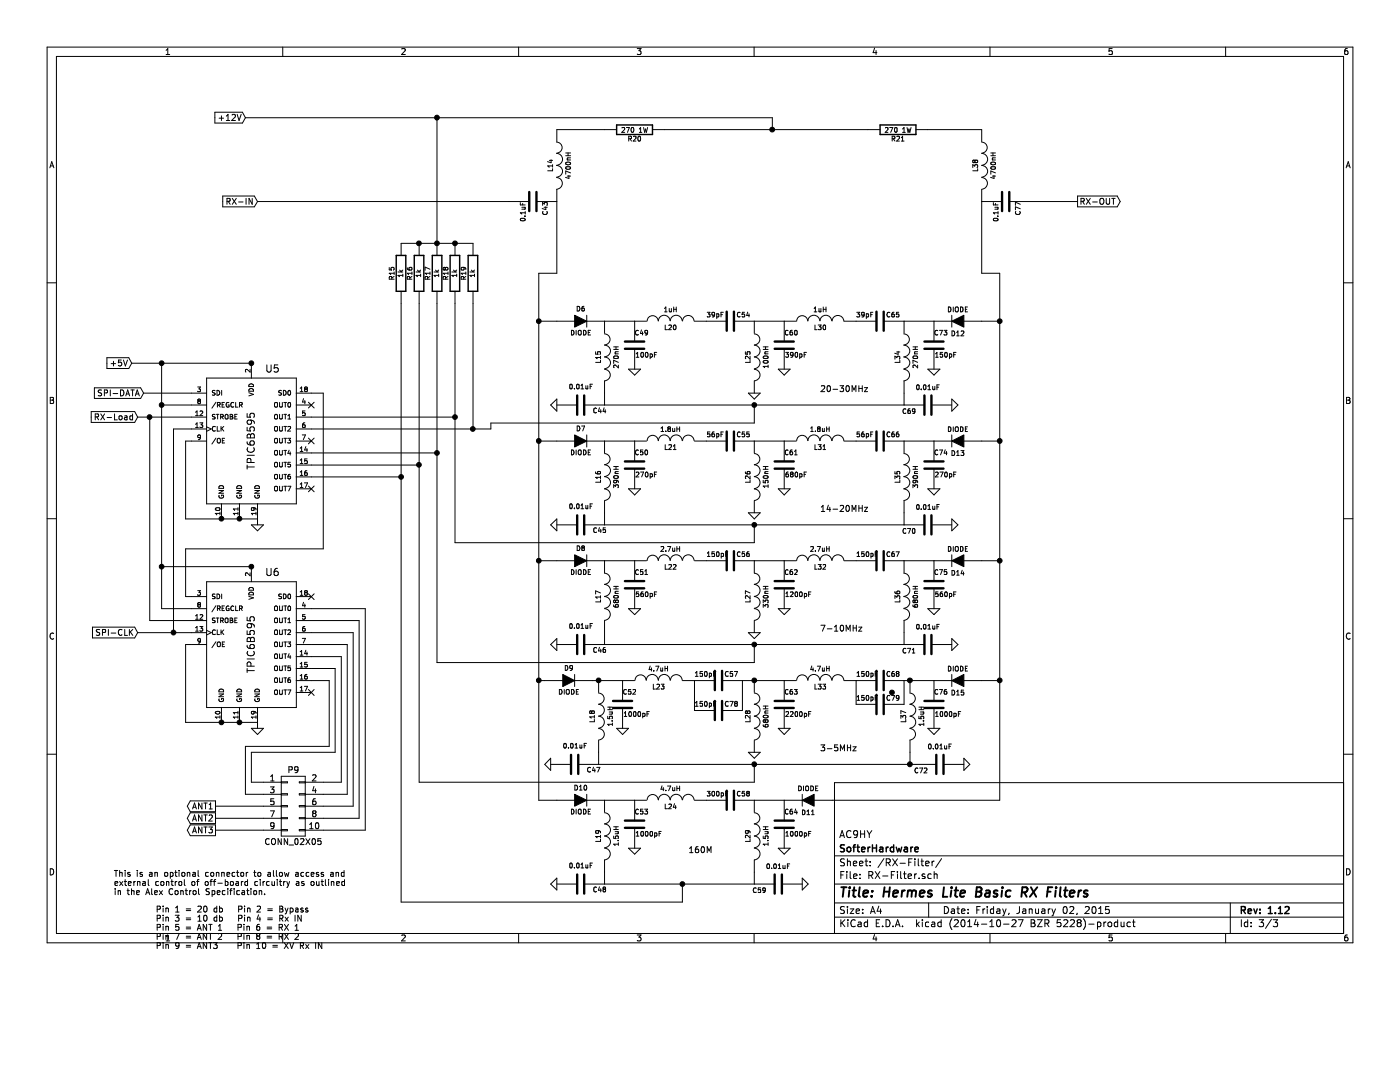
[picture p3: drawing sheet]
EESchema Schematic File Version 2
LIBS:power
LIBS:device
LIBS:transistors
LIBS:conn
LIBS:linear
LIBS:regul
LIBS:74xx
LIBS:cmos4000
LIBS:adc-dac
LIBS:memory
LIBS:xilinx
LIBS:special
LIBS:microcontrollers
LIBS:dsp
LIBS:microchip
LIBS:analog_switches
LIBS:motorola
LIBS:texas
LIBS:intel
LIBS:audio
LIBS:interface
LIBS:digital-audio
LIBS:philips
LIBS:display
LIBS:cypress
LIBS:siliconi
LIBS:opto
LIBS:atmel
LIBS:contrib
LIBS:valves
LIBS:hermeslite
LIBS:new-10W-pa-cache
EELAYER 25 0
EELAYER END
$Descr A4 11693 8268
encoding utf-8
Sheet 3 3
Title "Hermes Lite Basic RX Filters"
Date "Friday, January 02, 2015"
Rev "1.12"
Comp "SofterHardware"
Comment1 "AC9HY"
Comment2 ""
Comment3 ""
Comment4 ""
$EndDescr
Text GLabel 2150 1300 0    50   Input ~ 0
RX-IN
Text GLabel 9000 1300 2    50   Output ~ 0
RX-OUT
$Comp
L C C43
U 1 1
P 4450 1300
F 0 "C43" H 4450 1400 40  0000 L CNN
F 1 "0.1uF" H 4456 1215 40  0000 L CNN
F 2 "HERMESLITE:C_0805" H 4488 1150 30  0001 C CNN
F 3 "" H 4450 1300 60  0000 C CNN
	1    4450 1300
	0    1    1    0   
$EndComp
$Comp
L C C77
U 1 1
P 8400 1300
F 0 "C77" H 8400 1400 40  0000 L CNN
F 1 "0.1uF" H 8406 1215 40  0000 L CNN
F 2 "HERMESLITE:C_0805" H 8438 1150 30  0001 C CNN
F 3 "" H 8400 1300 60  0000 C CNN
	1    8400 1300
	0    1    1    0   
$EndComp
Wire Wire Line
	2150 1300 4250 1300
$Comp
L INDUCTOR L14
U 1 1
P 4650 1000
F 0 "L14" V 4600 1000 40  0000 C CNN
F 1 "4700nH" V 4750 1000 40  0000 C CNN
F 2 "HERMESLITE:Choke_SMD_1206_Standard" H 4650 1000 60  0001 C CNN
F 3 "" H 4650 1000 60  0000 C CNN
	1    4650 1000
	1    0    0    -1  
$EndComp
$Comp
L INDUCTOR L38
U 1 1
P 8200 1000
F 0 "L38" V 8150 1000 40  0000 C CNN
F 1 "4700nH" V 8300 1000 40  0000 C CNN
F 2 "HERMESLITE:Choke_SMD_1206_Standard" H 8200 1000 60  0001 C CNN
F 3 "" H 8200 1000 60  0000 C CNN
	1    8200 1000
	1    0    0    -1  
$EndComp
$Comp
L TPIC6B595 U6
U 1 1
P 2100 4950
F 0 "U6" H 2275 5500 60  0000 C CNN
F 1 "TPIC6B595" V 2100 4900 60  0000 C CNN
F 2 "Housings_SOIC:SOIC-20_7.5x12.8mm_Pitch1.27mm" H 2375 5000 60  0001 C CNN
F 3 "" H 2375 5000 60  0000 C CNN
	1    2100 4950
	1    0    0    -1  
$EndComp
$Comp
L TPIC6B595 U5
U 1 1
P 2100 3250
F 0 "U5" H 2275 3800 60  0000 C CNN
F 1 "TPIC6B595" V 2100 3200 60  0000 C CNN
F 2 "Housings_SOIC:SOIC-20_7.5x12.8mm_Pitch1.27mm" H 2375 3300 60  0001 C CNN
F 3 "" H 2375 3300 60  0000 C CNN
	1    2100 3250
	1    0    0    -1  
$EndComp
Wire Wire Line
	2600 3600 3350 3600
Wire Wire Line
	2600 3500 3500 3500
Text GLabel 1200 2900 0    50   Input ~ 0
SPI-DATA
Wire Wire Line
	1200 2900 1600 2900
Text GLabel 1150 4900 0    50   Input ~ 0
SPI-CLK
Wire Wire Line
	2600 2900 2700 2900
Wire Wire Line
	2700 2900 2700 4200
Wire Wire Line
	1600 4600 1550 4600
Wire Wire Line
	1550 4600 1550 4200
Wire Wire Line
	1550 4200 2700 4200
Wire Wire Line
	1150 4900 1600 4900
Wire Wire Line
	1450 3200 1450 4900
Connection ~ 1450 4900
Wire Wire Line
	1450 3200 1600 3200
Text GLabel 1150 3100 0    50   Input ~ 0
RX-Load
Wire Wire Line
	1150 3100 1600 3100
Wire Wire Line
	1250 4800 1600 4800
Wire Wire Line
	1250 3100 1250 4800
Connection ~ 1250 3100
Wire Wire Line
	1350 4700 1600 4700
Wire Wire Line
	1350 2650 1350 4700
Wire Wire Line
	1350 3000 1600 3000
Connection ~ 1350 4350
Connection ~ 1350 3000
Connection ~ 2100 2650
Connection ~ 2100 4350
Wire Wire Line
	1550 3950 2150 3950
Connection ~ 2000 3950
Wire Wire Line
	1600 3300 1550 3300
Wire Wire Line
	1550 3300 1550 3950
Connection ~ 1850 3950
Wire Wire Line
	2150 3950 2150 4000
$Comp
L GND #PWR046
U 1 1
P 2150 4000
F 0 "#PWR046" H 2150 4000 30  0001 C CNN
F 1 "GND" H 2150 3930 30  0001 C CNN
F 2 "" H 2150 4000 60  0000 C CNN
F 3 "" H 2150 4000 60  0000 C CNN
	1    2150 4000
	1    0    0    -1  
$EndComp
Wire Wire Line
	1600 5000 1550 5000
Wire Wire Line
	1550 5000 1550 5650
Wire Wire Line
	1550 5650 2150 5650
Connection ~ 1850 5650
Connection ~ 2000 5650
Wire Wire Line
	2150 5650 2150 5700
$Comp
L GND #PWR047
U 1 1
P 2150 5700
F 0 "#PWR047" H 2150 5700 30  0001 C CNN
F 1 "GND" H 2150 5630 30  0001 C CNN
F 2 "" H 2150 5700 60  0000 C CNN
F 3 "" H 2150 5700 60  0000 C CNN
	1    2150 5700
	1    0    0    -1  
$EndComp
$Comp
L R R20
U 1 1
P 5300 700
F 0 "R20" V 5380 700 40  0000 C CNN
F 1 "270 1W" V 5307 701 40  0000 C CNN
F 2 "Resistors_ThroughHole:Resistor_Vertical_RM5mm" V 5230 700 30  0001 C CNN
F 3 "" H 5300 700 30  0000 C CNN
	1    5300 700 
	0    1    1    0   
$EndComp
$Comp
L R R21
U 1 1
P 7500 700
F 0 "R21" V 7580 700 40  0000 C CNN
F 1 "270 1W" V 7507 701 40  0000 C CNN
F 2 "Resistors_ThroughHole:Resistor_Vertical_RM5mm" V 7430 700 30  0001 C CNN
F 3 "" H 7500 700 30  0000 C CNN
	1    7500 700 
	0    1    1    0   
$EndComp
Wire Wire Line
	7750 700  8200 700 
Wire Wire Line
	5550 700  7250 700 
Wire Wire Line
	4650 700  5050 700 
Wire Wire Line
	6450 600  6450 700 
Wire Wire Line
	2050 600  6450 600 
Connection ~ 6450 700 
Text GLabel 2050 600  0    50   Input ~ 0
+12V
Wire Wire Line
	8600 1300 9000 1300
$Comp
L C C49
U 1 1
P 5300 2500
F 0 "C49" H 5300 2600 40  0000 L CNN
F 1 "100pF" H 5306 2415 40  0000 L CNN
F 2 "HERMESLITE:C_0805" H 5338 2350 30  0001 C CNN
F 3 "" H 5300 2500 60  0000 C CNN
	1    5300 2500
	1    0    0    -1  
$EndComp
$Comp
L C C54
U 1 1
P 6100 2300
F 0 "C54" V 6050 2350 40  0000 L CNN
F 1 "39pF" V 6050 2100 40  0000 L CNN
F 2 "HERMESLITE:C_0805" H 6138 2150 30  0001 C CNN
F 3 "" H 6100 2300 60  0000 C CNN
	1    6100 2300
	0    1    1    0   
$EndComp
$Comp
L C C60
U 1 1
P 6550 2500
F 0 "C60" H 6550 2600 40  0000 L CNN
F 1 "390pF" H 6556 2415 40  0000 L CNN
F 2 "HERMESLITE:C_0805" H 6588 2350 30  0001 C CNN
F 3 "" H 6550 2500 60  0000 C CNN
	1    6550 2500
	1    0    0    -1  
$EndComp
$Comp
L C C65
U 1 1
P 7350 2300
F 0 "C65" V 7300 2350 40  0000 L CNN
F 1 "39pF" V 7300 2100 40  0000 L CNN
F 2 "HERMESLITE:C_0805" H 7388 2150 30  0001 C CNN
F 3 "" H 7350 2300 60  0000 C CNN
	1    7350 2300
	0    1    1    0   
$EndComp
$Comp
L C C73
U 1 1
P 7800 2500
F 0 "C73" H 7800 2600 40  0000 L CNN
F 1 "150pF" H 7806 2415 40  0000 L CNN
F 2 "HERMESLITE:C_0805" H 7838 2350 30  0001 C CNN
F 3 "" H 7800 2500 60  0000 C CNN
	1    7800 2500
	1    0    0    -1  
$EndComp
$Comp
L INDUCTOR L15
U 1 1
P 5050 2600
F 0 "L15" V 5000 2600 40  0000 C CNN
F 1 "270nH" V 5150 2600 40  0000 C CNN
F 2 "HERMESLITE:Choke_SMD_1206_Standard" H 5050 2600 60  0001 C CNN
F 3 "" H 5050 2600 60  0000 C CNN
	1    5050 2600
	1    0    0    -1  
$EndComp
$Comp
L INDUCTOR L25
U 1 1
P 6300 2600
F 0 "L25" V 6250 2600 40  0000 C CNN
F 1 "100nH" V 6400 2600 40  0000 C CNN
F 2 "HERMESLITE:Choke_SMD_1206_Standard" H 6300 2600 60  0001 C CNN
F 3 "" H 6300 2600 60  0000 C CNN
	1    6300 2600
	1    0    0    -1  
$EndComp
$Comp
L INDUCTOR L20
U 1 1
P 5600 2300
F 0 "L20" V 5550 2300 40  0000 C CNN
F 1 "1uH" V 5700 2300 40  0000 C CNN
F 2 "HERMESLITE:Choke_SMD_1206_Standard" H 5600 2300 60  0001 C CNN
F 3 "" H 5600 2300 60  0000 C CNN
	1    5600 2300
	0    -1   -1   0   
$EndComp
$Comp
L INDUCTOR L30
U 1 1
P 6850 2300
F 0 "L30" V 6800 2300 40  0000 C CNN
F 1 "1uH" V 6950 2300 40  0000 C CNN
F 2 "HERMESLITE:Choke_SMD_1206_Standard" H 6850 2300 60  0001 C CNN
F 3 "" H 6850 2300 60  0000 C CNN
	1    6850 2300
	0    -1   -1   0   
$EndComp
$Comp
L INDUCTOR L34
U 1 1
P 7550 2600
F 0 "L34" V 7500 2600 40  0000 C CNN
F 1 "270nH" V 7650 2600 40  0000 C CNN
F 2 "HERMESLITE:Choke_SMD_1206_Standard" H 7550 2600 60  0001 C CNN
F 3 "" H 7550 2600 60  0000 C CNN
	1    7550 2600
	1    0    0    -1  
$EndComp
$Comp
L DIODE D6
U 1 1
P 4850 2300
F 0 "D6" H 4850 2400 40  0000 C CNN
F 1 "DIODE" H 4850 2200 40  0000 C CNN
F 2 "Diodes_SMD:Diode-SMA_Standard" H 4850 2300 60  0001 C CNN
F 3 "" H 4850 2300 60  0000 C CNN
	1    4850 2300
	1    0    0    -1  
$EndComp
$Comp
L DIODE D12
U 1 1
P 8000 2300
F 0 "D12" H 8000 2400 40  0000 C CNN
F 1 "DIODE" H 8000 2200 40  0000 C CNN
F 2 "Diodes_SMD:Diode-SMA_Standard" H 8000 2300 60  0001 C CNN
F 3 "" H 8000 2300 60  0000 C CNN
	1    8000 2300
	-1   0    0    1   
$EndComp
$Comp
L GND #PWR048
U 1 1
P 7800 2700
F 0 "#PWR048" H 7800 2700 30  0001 C CNN
F 1 "GND" H 7800 2630 30  0001 C CNN
F 2 "" H 7800 2700 50  0000 C CNN
F 3 "" H 7800 2700 50  0000 C CNN
	1    7800 2700
	1    0    0    -1  
$EndComp
$Comp
L GND #PWR049
U 1 1
P 6550 2700
F 0 "#PWR049" H 6550 2700 30  0001 C CNN
F 1 "GND" H 6550 2630 30  0001 C CNN
F 2 "" H 6550 2700 50  0000 C CNN
F 3 "" H 6550 2700 50  0000 C CNN
	1    6550 2700
	1    0    0    -1  
$EndComp
$Comp
L GND #PWR050
U 1 1
P 6300 2900
F 0 "#PWR050" H 6300 2900 30  0001 C CNN
F 1 "GND" H 6300 2830 30  0001 C CNN
F 2 "" H 6300 2900 50  0000 C CNN
F 3 "" H 6300 2900 50  0000 C CNN
	1    6300 2900
	1    0    0    -1  
$EndComp
$Comp
L GND #PWR051
U 1 1
P 5300 2700
F 0 "#PWR051" H 5300 2700 30  0001 C CNN
F 1 "GND" H 5300 2630 30  0001 C CNN
F 2 "" H 5300 2700 50  0000 C CNN
F 3 "" H 5300 2700 50  0000 C CNN
	1    5300 2700
	1    0    0    -1  
$EndComp
Wire Wire Line
	6300 2300 6550 2300
$Comp
L C C44
U 1 1
P 4850 3000
F 0 "C44" V 4900 3100 40  0000 L CNN
F 1 "0.01uF" V 4700 2900 40  0000 L CNN
F 2 "HERMESLITE:C_0805" H 4888 2850 30  0001 C CNN
F 3 "" H 4850 3000 60  0000 C CNN
	1    4850 3000
	0    1    1    0   
$EndComp
$Comp
L C C69
U 1 1
P 7750 3000
F 0 "C69" V 7700 3100 40  0000 L CNN
F 1 "0.01uF" V 7900 2900 40  0000 L CNN
F 2 "HERMESLITE:C_0805" H 7788 2850 30  0001 C CNN
F 3 "" H 7750 3000 60  0000 C CNN
	1    7750 3000
	0    -1   -1   0   
$EndComp
$Comp
L GND #PWR052
U 1 1
P 4650 3000
F 0 "#PWR052" H 4650 3000 30  0001 C CNN
F 1 "GND" H 4650 2930 30  0001 C CNN
F 2 "" H 4650 3000 50  0000 C CNN
F 3 "" H 4650 3000 50  0000 C CNN
	1    4650 3000
	0    1    1    0   
$EndComp
$Comp
L GND #PWR053
U 1 1
P 7950 3000
F 0 "#PWR053" H 7950 3000 30  0001 C CNN
F 1 "GND" H 7950 2930 30  0001 C CNN
F 2 "" H 7950 3000 50  0000 C CNN
F 3 "" H 7950 3000 50  0000 C CNN
	1    7950 3000
	0    -1   -1   0   
$EndComp
Text Notes 6850 2900 0    50   ~ 0
20-30MHz
Wire Wire Line
	7550 3000 7550 2900
Wire Wire Line
	5050 3000 7550 3000
Wire Wire Line
	5050 3000 5050 2900
Wire Wire Line
	5050 2300 5300 2300
Wire Wire Line
	7550 2300 7800 2300
$Comp
L C C51
U 1 1
P 5300 4500
F 0 "C51" H 5300 4600 40  0000 L CNN
F 1 "560pF" H 5306 4415 40  0000 L CNN
F 2 "HERMESLITE:C_0805" H 5338 4350 30  0001 C CNN
F 3 "" H 5300 4500 60  0000 C CNN
	1    5300 4500
	1    0    0    -1  
$EndComp
$Comp
L C C56
U 1 1
P 6100 4300
F 0 "C56" V 6050 4350 40  0000 L CNN
F 1 "150pF" V 6050 4100 40  0000 L CNN
F 2 "HERMESLITE:C_0805" H 6138 4150 30  0001 C CNN
F 3 "" H 6100 4300 60  0000 C CNN
	1    6100 4300
	0    1    1    0   
$EndComp
$Comp
L C C62
U 1 1
P 6550 4500
F 0 "C62" H 6550 4600 40  0000 L CNN
F 1 "1200pF" H 6556 4415 40  0000 L CNN
F 2 "HERMESLITE:C_0805" H 6588 4350 30  0001 C CNN
F 3 "" H 6550 4500 60  0000 C CNN
	1    6550 4500
	1    0    0    -1  
$EndComp
$Comp
L C C67
U 1 1
P 7350 4300
F 0 "C67" V 7300 4350 40  0000 L CNN
F 1 "150pF" V 7300 4100 40  0000 L CNN
F 2 "HERMESLITE:C_0805" H 7388 4150 30  0001 C CNN
F 3 "" H 7350 4300 60  0000 C CNN
	1    7350 4300
	0    1    1    0   
$EndComp
$Comp
L C C75
U 1 1
P 7800 4500
F 0 "C75" H 7800 4600 40  0000 L CNN
F 1 "560pF" H 7806 4415 40  0000 L CNN
F 2 "HERMESLITE:C_0805" H 7838 4350 30  0001 C CNN
F 3 "" H 7800 4500 60  0000 C CNN
	1    7800 4500
	1    0    0    -1  
$EndComp
$Comp
L INDUCTOR L17
U 1 1
P 5050 4600
F 0 "L17" V 5000 4600 40  0000 C CNN
F 1 "680nH" V 5150 4600 40  0000 C CNN
F 2 "HERMESLITE:Choke_SMD_1206_Standard" H 5050 4600 60  0001 C CNN
F 3 "" H 5050 4600 60  0000 C CNN
	1    5050 4600
	1    0    0    -1  
$EndComp
$Comp
L INDUCTOR L27
U 1 1
P 6300 4600
F 0 "L27" V 6250 4600 40  0000 C CNN
F 1 "330nH" V 6400 4600 40  0000 C CNN
F 2 "HERMESLITE:Choke_SMD_1206_Standard" H 6300 4600 60  0001 C CNN
F 3 "" H 6300 4600 60  0000 C CNN
	1    6300 4600
	1    0    0    -1  
$EndComp
$Comp
L INDUCTOR L22
U 1 1
P 5600 4300
F 0 "L22" V 5550 4300 40  0000 C CNN
F 1 "2.7uH" V 5700 4300 40  0000 C CNN
F 2 "HERMESLITE:Choke_SMD_1206_Standard" H 5600 4300 60  0001 C CNN
F 3 "" H 5600 4300 60  0000 C CNN
	1    5600 4300
	0    -1   -1   0   
$EndComp
$Comp
L INDUCTOR L32
U 1 1
P 6850 4300
F 0 "L32" V 6800 4300 40  0000 C CNN
F 1 "2.7uH" V 6950 4300 40  0000 C CNN
F 2 "HERMESLITE:Choke_SMD_1206_Standard" H 6850 4300 60  0001 C CNN
F 3 "" H 6850 4300 60  0000 C CNN
	1    6850 4300
	0    -1   -1   0   
$EndComp
$Comp
L INDUCTOR L36
U 1 1
P 7550 4600
F 0 "L36" V 7500 4600 40  0000 C CNN
F 1 "680nH" V 7650 4600 40  0000 C CNN
F 2 "HERMESLITE:Choke_SMD_1206_Standard" H 7550 4600 60  0001 C CNN
F 3 "" H 7550 4600 60  0000 C CNN
	1    7550 4600
	1    0    0    -1  
$EndComp
$Comp
L DIODE D8
U 1 1
P 4850 4300
F 0 "D8" H 4850 4400 40  0000 C CNN
F 1 "DIODE" H 4850 4200 40  0000 C CNN
F 2 "Diodes_SMD:Diode-SMA_Standard" H 4850 4300 60  0001 C CNN
F 3 "" H 4850 4300 60  0000 C CNN
	1    4850 4300
	1    0    0    -1  
$EndComp
$Comp
L DIODE D14
U 1 1
P 8000 4300
F 0 "D14" H 8000 4400 40  0000 C CNN
F 1 "DIODE" H 8000 4200 40  0000 C CNN
F 2 "Diodes_SMD:Diode-SMA_Standard" H 8000 4300 60  0001 C CNN
F 3 "" H 8000 4300 60  0000 C CNN
	1    8000 4300
	-1   0    0    1   
$EndComp
$Comp
L GND #PWR054
U 1 1
P 7800 4700
F 0 "#PWR054" H 7800 4700 30  0001 C CNN
F 1 "GND" H 7800 4630 30  0001 C CNN
F 2 "" H 7800 4700 50  0000 C CNN
F 3 "" H 7800 4700 50  0000 C CNN
	1    7800 4700
	1    0    0    -1  
$EndComp
$Comp
L GND #PWR055
U 1 1
P 6550 4700
F 0 "#PWR055" H 6550 4700 30  0001 C CNN
F 1 "GND" H 6550 4630 30  0001 C CNN
F 2 "" H 6550 4700 50  0000 C CNN
F 3 "" H 6550 4700 50  0000 C CNN
	1    6550 4700
	1    0    0    -1  
$EndComp
$Comp
L GND #PWR056
U 1 1
P 6300 4900
F 0 "#PWR056" H 6300 4900 30  0001 C CNN
F 1 "GND" H 6300 4830 30  0001 C CNN
F 2 "" H 6300 4900 50  0000 C CNN
F 3 "" H 6300 4900 50  0000 C CNN
	1    6300 4900
	1    0    0    -1  
$EndComp
$Comp
L GND #PWR057
U 1 1
P 5300 4700
F 0 "#PWR057" H 5300 4700 30  0001 C CNN
F 1 "GND" H 5300 4630 30  0001 C CNN
F 2 "" H 5300 4700 50  0000 C CNN
F 3 "" H 5300 4700 50  0000 C CNN
	1    5300 4700
	1    0    0    -1  
$EndComp
Wire Wire Line
	6300 4300 6550 4300
$Comp
L C C46
U 1 1
P 4850 5000
F 0 "C46" V 4900 5100 40  0000 L CNN
F 1 "0.01uF" V 4700 4900 40  0000 L CNN
F 2 "HERMESLITE:C_0805" H 4888 4850 30  0001 C CNN
F 3 "" H 4850 5000 60  0000 C CNN
	1    4850 5000
	0    1    1    0   
$EndComp
$Comp
L C C71
U 1 1
P 7750 5000
F 0 "C71" V 7700 5100 40  0000 L CNN
F 1 "0.01uF" V 7900 4900 40  0000 L CNN
F 2 "HERMESLITE:C_0805" H 7788 4850 30  0001 C CNN
F 3 "" H 7750 5000 60  0000 C CNN
	1    7750 5000
	0    -1   -1   0   
$EndComp
$Comp
L GND #PWR058
U 1 1
P 4650 5000
F 0 "#PWR058" H 4650 5000 30  0001 C CNN
F 1 "GND" H 4650 4930 30  0001 C CNN
F 2 "" H 4650 5000 50  0000 C CNN
F 3 "" H 4650 5000 50  0000 C CNN
	1    4650 5000
	0    1    1    0   
$EndComp
$Comp
L GND #PWR059
U 1 1
P 7950 5000
F 0 "#PWR059" H 7950 5000 30  0001 C CNN
F 1 "GND" H 7950 4930 30  0001 C CNN
F 2 "" H 7950 5000 50  0000 C CNN
F 3 "" H 7950 5000 50  0000 C CNN
	1    7950 5000
	0    -1   -1   0   
$EndComp
Text Notes 6850 4900 0    50   ~ 0
7-10MHz
Wire Wire Line
	7550 5000 7550 4900
Wire Wire Line
	5050 5000 7550 5000
Wire Wire Line
	5050 5000 5050 4900
Wire Wire Line
	5050 4300 5300 4300
Wire Wire Line
	7550 4300 7800 4300
$Comp
L C C50
U 1 1
P 5300 3500
F 0 "C50" H 5300 3600 40  0000 L CNN
F 1 "270pF" H 5306 3415 40  0000 L CNN
F 2 "HERMESLITE:C_0805" H 5338 3350 30  0001 C CNN
F 3 "" H 5300 3500 60  0000 C CNN
	1    5300 3500
	1    0    0    -1  
$EndComp
$Comp
L C C55
U 1 1
P 6100 3300
F 0 "C55" V 6050 3350 40  0000 L CNN
F 1 "56pF" V 6050 3100 40  0000 L CNN
F 2 "HERMESLITE:C_0805" H 6138 3150 30  0001 C CNN
F 3 "" H 6100 3300 60  0000 C CNN
	1    6100 3300
	0    1    1    0   
$EndComp
$Comp
L C C61
U 1 1
P 6550 3500
F 0 "C61" H 6550 3600 40  0000 L CNN
F 1 "680pF" H 6556 3415 40  0000 L CNN
F 2 "HERMESLITE:C_0805" H 6588 3350 30  0001 C CNN
F 3 "" H 6550 3500 60  0000 C CNN
	1    6550 3500
	1    0    0    -1  
$EndComp
$Comp
L C C66
U 1 1
P 7350 3300
F 0 "C66" V 7300 3350 40  0000 L CNN
F 1 "56pF" V 7300 3100 40  0000 L CNN
F 2 "HERMESLITE:C_0805" H 7388 3150 30  0001 C CNN
F 3 "" H 7350 3300 60  0000 C CNN
	1    7350 3300
	0    1    1    0   
$EndComp
$Comp
L C C74
U 1 1
P 7800 3500
F 0 "C74" H 7800 3600 40  0000 L CNN
F 1 "270pF" H 7806 3415 40  0000 L CNN
F 2 "HERMESLITE:C_0805" H 7838 3350 30  0001 C CNN
F 3 "" H 7800 3500 60  0000 C CNN
	1    7800 3500
	1    0    0    -1  
$EndComp
$Comp
L INDUCTOR L16
U 1 1
P 5050 3600
F 0 "L16" V 5000 3600 40  0000 C CNN
F 1 "390nH" V 5150 3600 40  0000 C CNN
F 2 "HERMESLITE:Choke_SMD_1206_Standard" H 5050 3600 60  0001 C CNN
F 3 "" H 5050 3600 60  0000 C CNN
	1    5050 3600
	1    0    0    -1  
$EndComp
$Comp
L INDUCTOR L26
U 1 1
P 6300 3600
F 0 "L26" V 6250 3600 40  0000 C CNN
F 1 "150nH" V 6400 3600 40  0000 C CNN
F 2 "HERMESLITE:Choke_SMD_1206_Standard" H 6300 3600 60  0001 C CNN
F 3 "" H 6300 3600 60  0000 C CNN
	1    6300 3600
	1    0    0    -1  
$EndComp
$Comp
L INDUCTOR L21
U 1 1
P 5600 3300
F 0 "L21" V 5550 3300 40  0000 C CNN
F 1 "1.8uH" V 5700 3300 40  0000 C CNN
F 2 "HERMESLITE:Choke_SMD_1206_Standard" H 5600 3300 60  0001 C CNN
F 3 "" H 5600 3300 60  0000 C CNN
	1    5600 3300
	0    -1   -1   0   
$EndComp
$Comp
L INDUCTOR L31
U 1 1
P 6850 3300
F 0 "L31" V 6800 3300 40  0000 C CNN
F 1 "1.8uH" V 6950 3300 40  0000 C CNN
F 2 "HERMESLITE:Choke_SMD_1206_Standard" H 6850 3300 60  0001 C CNN
F 3 "" H 6850 3300 60  0000 C CNN
	1    6850 3300
	0    -1   -1   0   
$EndComp
$Comp
L INDUCTOR L35
U 1 1
P 7550 3600
F 0 "L35" V 7500 3600 40  0000 C CNN
F 1 "390nH" V 7650 3600 40  0000 C CNN
F 2 "HERMESLITE:Choke_SMD_1206_Standard" H 7550 3600 60  0001 C CNN
F 3 "" H 7550 3600 60  0000 C CNN
	1    7550 3600
	1    0    0    -1  
$EndComp
$Comp
L DIODE D7
U 1 1
P 4850 3300
F 0 "D7" H 4850 3400 40  0000 C CNN
F 1 "DIODE" H 4850 3200 40  0000 C CNN
F 2 "Diodes_SMD:Diode-SMA_Standard" H 4850 3300 60  0001 C CNN
F 3 "" H 4850 3300 60  0000 C CNN
	1    4850 3300
	1    0    0    -1  
$EndComp
$Comp
L DIODE D13
U 1 1
P 8000 3300
F 0 "D13" H 8000 3400 40  0000 C CNN
F 1 "DIODE" H 8000 3200 40  0000 C CNN
F 2 "Diodes_SMD:Diode-SMA_Standard" H 8000 3300 60  0001 C CNN
F 3 "" H 8000 3300 60  0000 C CNN
	1    8000 3300
	-1   0    0    1   
$EndComp
$Comp
L GND #PWR060
U 1 1
P 7800 3700
F 0 "#PWR060" H 7800 3700 30  0001 C CNN
F 1 "GND" H 7800 3630 30  0001 C CNN
F 2 "" H 7800 3700 50  0000 C CNN
F 3 "" H 7800 3700 50  0000 C CNN
	1    7800 3700
	1    0    0    -1  
$EndComp
$Comp
L GND #PWR061
U 1 1
P 6550 3700
F 0 "#PWR061" H 6550 3700 30  0001 C CNN
F 1 "GND" H 6550 3630 30  0001 C CNN
F 2 "" H 6550 3700 50  0000 C CNN
F 3 "" H 6550 3700 50  0000 C CNN
	1    6550 3700
	1    0    0    -1  
$EndComp
$Comp
L GND #PWR062
U 1 1
P 6300 3900
F 0 "#PWR062" H 6300 3900 30  0001 C CNN
F 1 "GND" H 6300 3830 30  0001 C CNN
F 2 "" H 6300 3900 50  0000 C CNN
F 3 "" H 6300 3900 50  0000 C CNN
	1    6300 3900
	1    0    0    -1  
$EndComp
$Comp
L GND #PWR063
U 1 1
P 5300 3700
F 0 "#PWR063" H 5300 3700 30  0001 C CNN
F 1 "GND" H 5300 3630 30  0001 C CNN
F 2 "" H 5300 3700 50  0000 C CNN
F 3 "" H 5300 3700 50  0000 C CNN
	1    5300 3700
	1    0    0    -1  
$EndComp
Wire Wire Line
	6300 3300 6550 3300
$Comp
L C C45
U 1 1
P 4850 4000
F 0 "C45" V 4900 4100 40  0000 L CNN
F 1 "0.01uF" V 4700 3900 40  0000 L CNN
F 2 "HERMESLITE:C_0805" H 4888 3850 30  0001 C CNN
F 3 "" H 4850 4000 60  0000 C CNN
	1    4850 4000
	0    1    1    0   
$EndComp
$Comp
L C C70
U 1 1
P 7750 4000
F 0 "C70" V 7700 4100 40  0000 L CNN
F 1 "0.01uF" V 7900 3900 40  0000 L CNN
F 2 "HERMESLITE:C_0805" H 7788 3850 30  0001 C CNN
F 3 "" H 7750 4000 60  0000 C CNN
	1    7750 4000
	0    -1   -1   0   
$EndComp
$Comp
L GND #PWR064
U 1 1
P 4650 4000
F 0 "#PWR064" H 4650 4000 30  0001 C CNN
F 1 "GND" H 4650 3930 30  0001 C CNN
F 2 "" H 4650 4000 50  0000 C CNN
F 3 "" H 4650 4000 50  0000 C CNN
	1    4650 4000
	0    1    1    0   
$EndComp
$Comp
L GND #PWR065
U 1 1
P 7950 4000
F 0 "#PWR065" H 7950 4000 30  0001 C CNN
F 1 "GND" H 7950 3930 30  0001 C CNN
F 2 "" H 7950 4000 50  0000 C CNN
F 3 "" H 7950 4000 50  0000 C CNN
	1    7950 4000
	0    -1   -1   0   
$EndComp
Text Notes 6850 3900 0    50   ~ 0
14-20MHz
Wire Wire Line
	7550 4000 7550 3900
Wire Wire Line
	5050 4000 7550 4000
Wire Wire Line
	5050 4000 5050 3900
Wire Wire Line
	5050 3300 5300 3300
Wire Wire Line
	7550 3300 7800 3300
$Comp
L C C52
U 1 1
P 5200 5500
F 0 "C52" H 5200 5600 40  0000 L CNN
F 1 "1000pF" H 5206 5415 40  0000 L CNN
F 2 "HERMESLITE:C_0805" H 5238 5350 30  0001 C CNN
F 3 "" H 5200 5500 60  0000 C CNN
	1    5200 5500
	1    0    0    -1  
$EndComp
$Comp
L C C57
U 1 1
P 6000 5300
F 0 "C57" V 5950 5350 40  0000 L CNN
F 1 "150pF" V 5950 5100 40  0000 L CNN
F 2 "HERMESLITE:C_0805" H 6038 5150 30  0001 C CNN
F 3 "" H 6000 5300 60  0000 C CNN
	1    6000 5300
	0    1    1    0   
$EndComp
$Comp
L C C63
U 1 1
P 6550 5500
F 0 "C63" H 6550 5600 40  0000 L CNN
F 1 "2200pF" H 6556 5415 40  0000 L CNN
F 2 "HERMESLITE:C_0805" H 6588 5350 30  0001 C CNN
F 3 "" H 6550 5500 60  0000 C CNN
	1    6550 5500
	1    0    0    -1  
$EndComp
$Comp
L C C68
U 1 1
P 7350 5300
F 0 "C68" V 7300 5350 40  0000 L CNN
F 1 "150pF" V 7300 5100 40  0000 L CNN
F 2 "HERMESLITE:C_0805" H 7388 5150 30  0001 C CNN
F 3 "" H 7350 5300 60  0000 C CNN
	1    7350 5300
	0    1    1    0   
$EndComp
$Comp
L C C76
U 1 1
P 7800 5500
F 0 "C76" H 7800 5600 40  0000 L CNN
F 1 "1000pF" H 7806 5415 40  0000 L CNN
F 2 "HERMESLITE:C_0805" H 7838 5350 30  0001 C CNN
F 3 "" H 7800 5500 60  0000 C CNN
	1    7800 5500
	1    0    0    -1  
$EndComp
$Comp
L INDUCTOR L18
U 1 1
P 5000 5600
F 0 "L18" V 4950 5600 40  0000 C CNN
F 1 "1.5uH" V 5100 5600 40  0000 C CNN
F 2 "HERMESLITE:Choke_SMD_1206_Standard" H 5000 5600 60  0001 C CNN
F 3 "" H 5000 5600 60  0000 C CNN
	1    5000 5600
	1    0    0    -1  
$EndComp
$Comp
L INDUCTOR L28
U 1 1
P 6300 5600
F 0 "L28" V 6250 5600 40  0000 C CNN
F 1 "680nH" V 6400 5600 40  0000 C CNN
F 2 "HERMESLITE:Choke_SMD_1206_Standard" H 6300 5600 60  0001 C CNN
F 3 "" H 6300 5600 60  0000 C CNN
	1    6300 5600
	1    0    0    -1  
$EndComp
$Comp
L INDUCTOR L33
U 1 1
P 6850 5300
F 0 "L33" V 6800 5300 40  0000 C CNN
F 1 "4.7uH" V 6950 5300 40  0000 C CNN
F 2 "HERMESLITE:Choke_SMD_1206_Standard" H 6850 5300 60  0001 C CNN
F 3 "" H 6850 5300 60  0000 C CNN
	1    6850 5300
	0    -1   -1   0   
$EndComp
$Comp
L INDUCTOR L37
U 1 1
P 7600 5600
F 0 "L37" V 7550 5600 40  0000 C CNN
F 1 "1.5uH" V 7700 5600 40  0000 C CNN
F 2 "HERMESLITE:Choke_SMD_1206_Standard" H 7600 5600 60  0001 C CNN
F 3 "" H 7600 5600 60  0000 C CNN
	1    7600 5600
	1    0    0    -1  
$EndComp
$Comp
L DIODE D9
U 1 1
P 4750 5300
F 0 "D9" H 4750 5400 40  0000 C CNN
F 1 "DIODE" H 4750 5200 40  0000 C CNN
F 2 "Diodes_SMD:Diode-SMA_Standard" H 4750 5300 60  0001 C CNN
F 3 "" H 4750 5300 60  0000 C CNN
	1    4750 5300
	1    0    0    -1  
$EndComp
$Comp
L DIODE D15
U 1 1
P 8000 5300
F 0 "D15" H 8000 5400 40  0000 C CNN
F 1 "DIODE" H 8000 5200 40  0000 C CNN
F 2 "Diodes_SMD:Diode-SMA_Standard" H 8000 5300 60  0001 C CNN
F 3 "" H 8000 5300 60  0000 C CNN
	1    8000 5300
	-1   0    0    1   
$EndComp
$Comp
L GND #PWR066
U 1 1
P 7800 5700
F 0 "#PWR066" H 7800 5700 30  0001 C CNN
F 1 "GND" H 7800 5630 30  0001 C CNN
F 2 "" H 7800 5700 50  0000 C CNN
F 3 "" H 7800 5700 50  0000 C CNN
	1    7800 5700
	1    0    0    -1  
$EndComp
$Comp
L GND #PWR067
U 1 1
P 6550 5700
F 0 "#PWR067" H 6550 5700 30  0001 C CNN
F 1 "GND" H 6550 5630 30  0001 C CNN
F 2 "" H 6550 5700 50  0000 C CNN
F 3 "" H 6550 5700 50  0000 C CNN
	1    6550 5700
	1    0    0    -1  
$EndComp
$Comp
L GND #PWR068
U 1 1
P 6300 5900
F 0 "#PWR068" H 6300 5900 30  0001 C CNN
F 1 "GND" H 6300 5830 30  0001 C CNN
F 2 "" H 6300 5900 50  0000 C CNN
F 3 "" H 6300 5900 50  0000 C CNN
	1    6300 5900
	1    0    0    -1  
$EndComp
$Comp
L GND #PWR069
U 1 1
P 5200 5700
F 0 "#PWR069" H 5200 5700 30  0001 C CNN
F 1 "GND" H 5200 5630 30  0001 C CNN
F 2 "" H 5200 5700 50  0000 C CNN
F 3 "" H 5200 5700 50  0000 C CNN
	1    5200 5700
	1    0    0    -1  
$EndComp
Wire Wire Line
	6200 5300 6550 5300
$Comp
L C C47
U 1 1
P 4800 6000
F 0 "C47" V 4850 6100 40  0000 L CNN
F 1 "0.01uF" V 4650 5900 40  0000 L CNN
F 2 "HERMESLITE:C_0805" H 4838 5850 30  0001 C CNN
F 3 "" H 4800 6000 60  0000 C CNN
	1    4800 6000
	0    1    1    0   
$EndComp
$Comp
L C C72
U 1 1
P 7850 6000
F 0 "C72" V 7800 6100 40  0000 L CNN
F 1 "0.01uF" V 8000 5900 40  0000 L CNN
F 2 "HERMESLITE:C_0805" H 7888 5850 30  0001 C CNN
F 3 "" H 7850 6000 60  0000 C CNN
	1    7850 6000
	0    -1   -1   0   
$EndComp
$Comp
L GND #PWR070
U 1 1
P 4600 6000
F 0 "#PWR070" H 4600 6000 30  0001 C CNN
F 1 "GND" H 4600 5930 30  0001 C CNN
F 2 "" H 4600 6000 50  0000 C CNN
F 3 "" H 4600 6000 50  0000 C CNN
	1    4600 6000
	0    1    1    0   
$EndComp
$Comp
L GND #PWR071
U 1 1
P 8050 6000
F 0 "#PWR071" H 8050 6000 30  0001 C CNN
F 1 "GND" H 8050 5930 30  0001 C CNN
F 2 "" H 8050 6000 50  0000 C CNN
F 3 "" H 8050 6000 50  0000 C CNN
	1    8050 6000
	0    -1   -1   0   
$EndComp
Text Notes 6850 5900 0    50   ~ 0
3-5MHz
Wire Wire Line
	5000 6000 7650 6000
Wire Wire Line
	7550 5300 7800 5300
$Comp
L C C53
U 1 1
P 5300 6500
F 0 "C53" H 5300 6600 40  0000 L CNN
F 1 "1000pF" H 5306 6415 40  0000 L CNN
F 2 "HERMESLITE:C_0805" H 5338 6350 30  0001 C CNN
F 3 "" H 5300 6500 60  0000 C CNN
	1    5300 6500
	1    0    0    -1  
$EndComp
$Comp
L C C58
U 1 1
P 6100 6300
F 0 "C58" V 6050 6350 40  0000 L CNN
F 1 "300pF" V 6050 6100 40  0000 L CNN
F 2 "HERMESLITE:C_0805" H 6138 6150 30  0001 C CNN
F 3 "" H 6100 6300 60  0000 C CNN
	1    6100 6300
	0    1    1    0   
$EndComp
$Comp
L C C64
U 1 1
P 6550 6500
F 0 "C64" H 6550 6600 40  0000 L CNN
F 1 "1000pF" H 6556 6415 40  0000 L CNN
F 2 "HERMESLITE:C_0805" H 6588 6350 30  0001 C CNN
F 3 "" H 6550 6500 60  0000 C CNN
	1    6550 6500
	1    0    0    -1  
$EndComp
$Comp
L INDUCTOR L19
U 1 1
P 5050 6600
F 0 "L19" V 5000 6600 40  0000 C CNN
F 1 "1.5uH" V 5150 6600 40  0000 C CNN
F 2 "HERMESLITE:Choke_SMD_1206_Standard" H 5050 6600 60  0001 C CNN
F 3 "" H 5050 6600 60  0000 C CNN
	1    5050 6600
	1    0    0    -1  
$EndComp
$Comp
L INDUCTOR L24
U 1 1
P 5600 6300
F 0 "L24" V 5550 6300 40  0000 C CNN
F 1 "4.7uH" V 5700 6300 40  0000 C CNN
F 2 "HERMESLITE:Choke_SMD_1206_Standard" H 5600 6300 60  0001 C CNN
F 3 "" H 5600 6300 60  0000 C CNN
	1    5600 6300
	0    -1   -1   0   
$EndComp
$Comp
L INDUCTOR L29
U 1 1
P 6300 6600
F 0 "L29" V 6250 6600 40  0000 C CNN
F 1 "1.5uH" V 6400 6600 40  0000 C CNN
F 2 "HERMESLITE:Choke_SMD_1206_Standard" H 6300 6600 60  0001 C CNN
F 3 "" H 6300 6600 60  0000 C CNN
	1    6300 6600
	1    0    0    -1  
$EndComp
$Comp
L DIODE D10
U 1 1
P 4850 6300
F 0 "D10" H 4850 6400 40  0000 C CNN
F 1 "DIODE" H 4850 6200 40  0000 C CNN
F 2 "Diodes_SMD:Diode-SMA_Standard" H 4850 6300 60  0001 C CNN
F 3 "" H 4850 6300 60  0000 C CNN
	1    4850 6300
	1    0    0    -1  
$EndComp
$Comp
L DIODE D11
U 1 1
P 6750 6300
F 0 "D11" H 6750 6400 40  0000 C CNN
F 1 "DIODE" H 6750 6200 40  0000 C CNN
F 2 "Diodes_SMD:Diode-SMA_Standard" H 6750 6300 60  0001 C CNN
F 3 "" H 6750 6300 60  0000 C CNN
	1    6750 6300
	-1   0    0    1   
$EndComp
$Comp
L GND #PWR072
U 1 1
P 6550 6700
F 0 "#PWR072" H 6550 6700 30  0001 C CNN
F 1 "GND" H 6550 6630 30  0001 C CNN
F 2 "" H 6550 6700 50  0000 C CNN
F 3 "" H 6550 6700 50  0000 C CNN
	1    6550 6700
	1    0    0    -1  
$EndComp
$Comp
L GND #PWR073
U 1 1
P 5300 6700
F 0 "#PWR073" H 5300 6700 30  0001 C CNN
F 1 "GND" H 5300 6630 30  0001 C CNN
F 2 "" H 5300 6700 50  0000 C CNN
F 3 "" H 5300 6700 50  0000 C CNN
	1    5300 6700
	1    0    0    -1  
$EndComp
$Comp
L C C48
U 1 1
P 4850 7000
F 0 "C48" V 4900 7100 40  0000 L CNN
F 1 "0.01uF" V 4700 6900 40  0000 L CNN
F 2 "HERMESLITE:C_0805" H 4888 6850 30  0001 C CNN
F 3 "" H 4850 7000 60  0000 C CNN
	1    4850 7000
	0    1    1    0   
$EndComp
$Comp
L C C59
U 1 1
P 6500 7000
F 0 "C59" V 6450 7100 40  0000 L CNN
F 1 "0.01uF" V 6650 6900 40  0000 L CNN
F 2 "HERMESLITE:C_0805" H 6538 6850 30  0001 C CNN
F 3 "" H 6500 7000 60  0000 C CNN
	1    6500 7000
	0    -1   -1   0   
$EndComp
$Comp
L GND #PWR074
U 1 1
P 4650 7000
F 0 "#PWR074" H 4650 7000 30  0001 C CNN
F 1 "GND" H 4650 6930 30  0001 C CNN
F 2 "" H 4650 7000 50  0000 C CNN
F 3 "" H 4650 7000 50  0000 C CNN
	1    4650 7000
	0    1    1    0   
$EndComp
$Comp
L GND #PWR075
U 1 1
P 6700 7000
F 0 "#PWR075" H 6700 7000 30  0001 C CNN
F 1 "GND" H 6700 6930 30  0001 C CNN
F 2 "" H 6700 7000 50  0000 C CNN
F 3 "" H 6700 7000 50  0000 C CNN
	1    6700 7000
	0    -1   -1   0   
$EndComp
Text Notes 5750 6750 0    50   ~ 0
160M
Wire Wire Line
	5050 7000 5050 6900
Wire Wire Line
	5050 6300 5300 6300
Wire Wire Line
	6300 6300 6550 6300
Wire Wire Line
	5050 7000 6300 7000
Wire Wire Line
	6300 7000 6300 6900
Wire Wire Line
	8350 6300 6950 6300
Wire Wire Line
	4500 6300 4650 6300
Wire Wire Line
	4500 1900 4500 6300
Wire Wire Line
	4500 3300 4650 3300
Connection ~ 4500 5300
Wire Wire Line
	4500 4300 4650 4300
Connection ~ 4500 4300
Wire Wire Line
	8350 5300 8200 5300
Wire Wire Line
	8350 1900 8350 6300
Wire Wire Line
	8350 3300 8200 3300
Wire Wire Line
	8200 4300 8350 4300
Connection ~ 8350 4300
Connection ~ 8350 5300
Wire Wire Line
	8200 2300 8350 2300
Connection ~ 8350 3300
Wire Wire Line
	8200 1300 8200 1900
Wire Wire Line
	8200 1900 8350 1900
Connection ~ 8350 2300
Wire Wire Line
	4650 2300 4500 2300
Connection ~ 4500 3300
Wire Wire Line
	4500 1900 4650 1900
Wire Wire Line
	4650 1900 4650 1300
Connection ~ 4500 2300
Wire Wire Line
	6300 3000 6300 3150
Wire Wire Line
	6300 3150 4100 3150
Connection ~ 6300 3000
Wire Wire Line
	6300 4150 6300 4000
Wire Wire Line
	3800 4150 6300 4150
Connection ~ 6300 4000
Wire Wire Line
	6300 5150 6300 5000
Wire Wire Line
	3650 5150 6300 5150
Connection ~ 6300 5000
Wire Wire Line
	6300 6150 6300 6000
Wire Wire Line
	3500 6150 6300 6150
Connection ~ 6300 6000
Wire Wire Line
	2600 3200 4100 3200
Wire Wire Line
	4100 3200 4100 3150
Wire Wire Line
	2600 3100 3800 3100
Wire Wire Line
	3800 2150 3800 4150
Wire Wire Line
	2600 3400 3650 3400
Wire Wire Line
	3650 2150 3650 5150
Wire Wire Line
	3500 2150 3500 6150
Wire Wire Line
	5700 7150 5700 7000
Connection ~ 5700 7000
NoConn ~ 2600 3700
$Comp
L R R15
U 1 1
P 3350 1900
F 0 "R15" V 3430 1900 40  0000 C CNN
F 1 "1k" V 3357 1901 40  0000 C CNN
F 2 "HERMESLITE:R_0805" V 3280 1900 30  0001 C CNN
F 3 "" H 3350 1900 30  0000 C CNN
	1    3350 1900
	-1   0    0    1   
$EndComp
$Comp
L R R16
U 1 1
P 3500 1900
F 0 "R16" V 3580 1900 40  0000 C CNN
F 1 "1k" V 3507 1901 40  0000 C CNN
F 2 "HERMESLITE:R_0805" V 3430 1900 30  0001 C CNN
F 3 "" H 3500 1900 30  0000 C CNN
	1    3500 1900
	-1   0    0    1   
$EndComp
$Comp
L R R17
U 1 1
P 3650 1900
F 0 "R17" V 3730 1900 40  0000 C CNN
F 1 "1k" V 3657 1901 40  0000 C CNN
F 2 "HERMESLITE:R_0805" V 3580 1900 30  0001 C CNN
F 3 "" H 3650 1900 30  0000 C CNN
	1    3650 1900
	-1   0    0    1   
$EndComp
$Comp
L R R18
U 1 1
P 3800 1900
F 0 "R18" V 3880 1900 40  0000 C CNN
F 1 "1k" V 3807 1901 40  0000 C CNN
F 2 "HERMESLITE:R_0805" V 3730 1900 30  0001 C CNN
F 3 "" H 3800 1900 30  0000 C CNN
	1    3800 1900
	-1   0    0    1   
$EndComp
Wire Wire Line
	3350 2150 3350 7150
Wire Wire Line
	3350 7150 5700 7150
Connection ~ 3350 3600
Connection ~ 3500 3500
Connection ~ 3650 3400
Connection ~ 3800 3100
Connection ~ 3650 1650
Connection ~ 3500 1650
Wire Wire Line
	3650 1650 3650 600 
Connection ~ 3650 600 
Wire Wire Line
	1100 2650 2100 2650
Text GLabel 1100 2650 0    50   Input ~ 0
+5V
Connection ~ 1350 2650
Wire Wire Line
	3350 1650 3950 1650
$Comp
L R R19
U 1 1
P 3950 1900
F 0 "R19" V 4030 1900 40  0000 C CNN
F 1 "1k" V 3957 1901 40  0000 C CNN
F 2 "HERMESLITE:R_0805" V 3880 1900 30  0001 C CNN
F 3 "" H 3950 1900 30  0000 C CNN
	1    3950 1900
	-1   0    0    1   
$EndComp
Connection ~ 3800 1650
Wire Wire Line
	3950 2150 3950 3200
Connection ~ 3950 3200
NoConn ~ 2600 3300
$Comp
L INDUCTOR L23
U 1 1
P 5500 5300
F 0 "L23" V 5450 5300 40  0000 C CNN
F 1 "4.7uH" V 5600 5300 40  0000 C CNN
F 2 "HERMESLITE:Choke_SMD_1206_Standard" H 5500 5300 60  0001 C CNN
F 3 "" H 5500 5300 60  0000 C CNN
	1    5500 5300
	0    -1   -1   0   
$EndComp
$Comp
L C C78
U 1 1
P 6000 5550
F 0 "C78" V 5950 5600 40  0000 L CNN
F 1 "150pF" V 5950 5350 40  0000 L CNN
F 2 "HERMESLITE:C_0805" H 6038 5400 30  0001 C CNN
F 3 "" H 6000 5550 60  0000 C CNN
	1    6000 5550
	0    1    1    0   
$EndComp
Wire Wire Line
	4950 5300 5200 5300
Connection ~ 5000 5300
Wire Wire Line
	5000 5900 5000 6000
Wire Wire Line
	5800 5550 5800 5300
Wire Wire Line
	6200 5300 6200 5550
Connection ~ 6300 5300
Wire Wire Line
	7600 5900 7600 6000
Connection ~ 7600 6000
$Comp
L C C79
U 1 1
P 7350 5500
F 0 "C79" V 7300 5550 40  0000 L CNN
F 1 "150pF" V 7300 5300 40  0000 L CNN
F 2 "HERMESLITE:C_0805" H 7388 5350 30  0001 C CNN
F 3 "" H 7350 5500 60  0000 C CNN
	1    7350 5500
	0    1    1    0   
$EndComp
Wire Wire Line
	7150 5500 7150 5300
Wire Wire Line
	7550 5500 7550 5300
$Comp
L CONN_02X05 P9
U 1 1
P 2450 6350
F 0 "P9" H 2450 6650 50  0000 C CNN
F 1 "CONN_02X05" H 2450 6050 50  0000 C CNN
F 2 "Pin_Headers:Pin_Header_Straight_2x05" H 2450 5150 60  0001 C CNN
F 3 "" H 2450 5150 60  0000 C CNN
	1    2450 6350
	1    0    0    -1  
$EndComp
Wire Wire Line
	2700 6550 3050 6550
NoConn ~ 2600 4600
Wire Wire Line
	2600 4700 3050 4700
Wire Wire Line
	3050 4700 3050 6550
Wire Wire Line
	2600 4800 3000 4800
Wire Wire Line
	3000 4800 3000 6450
Wire Wire Line
	3000 6450 2700 6450
Wire Wire Line
	2600 4900 2950 4900
Wire Wire Line
	2950 4900 2950 6350
Wire Wire Line
	2950 6350 2700 6350
Wire Wire Line
	2600 5000 2900 5000
Wire Wire Line
	2900 5000 2900 6250
Wire Wire Line
	2900 6250 2700 6250
Wire Wire Line
	2600 5100 2850 5100
Wire Wire Line
	2850 5100 2850 6150
Wire Wire Line
	2850 6150 2700 6150
Wire Wire Line
	2600 5200 2800 5200
Wire Wire Line
	2800 5200 2800 5900
Wire Wire Line
	2800 5900 2100 5900
Wire Wire Line
	2100 5900 2100 6150
Wire Wire Line
	2100 6150 2200 6150
Wire Wire Line
	2600 5300 2750 5300
Wire Wire Line
	2750 5300 2750 5850
Wire Wire Line
	2750 5850 2050 5850
Wire Wire Line
	2050 5850 2050 6250
Wire Wire Line
	2050 6250 2200 6250
Text GLabel 1800 6350 0    50   Output ~ 0
ANT1
Text GLabel 1800 6450 0    50   Output ~ 0
ANT2
Text GLabel 1800 6550 0    50   Output ~ 0
ANT3
Wire Wire Line
	1800 6350 2200 6350
Wire Wire Line
	1800 6450 2200 6450
Wire Wire Line
	1800 6550 2200 6550
Text Notes 950  7100 0    50   ~ 0
This is an optional connector to allow access and  \nexternal control of off-board circuitry as outlined\nin the Alex Control Specification.
Wire Wire Line
	4550 5300 4500 5300
Text Notes 1300 7550 0    50   ~ 0
Pin 1 = 20 db   Pin 2 = Bypass\nPin 3 = 10 db   Pin 4 = Rx IN\nPin 5 = ANT 1   Pin 6 = RX 1\nPin 7 = ANT 2   Pin 8 = RX 2\nPin 9 = ANT3    Pin 10 = XV Rx IN
Connection ~ 7600 5300
Connection ~ 7450 5400
NoConn ~ 2600 3000
Wire Wire Line
	1350 4350 2100 4350
NoConn ~ 2600 5400
$EndSCHEMATC
